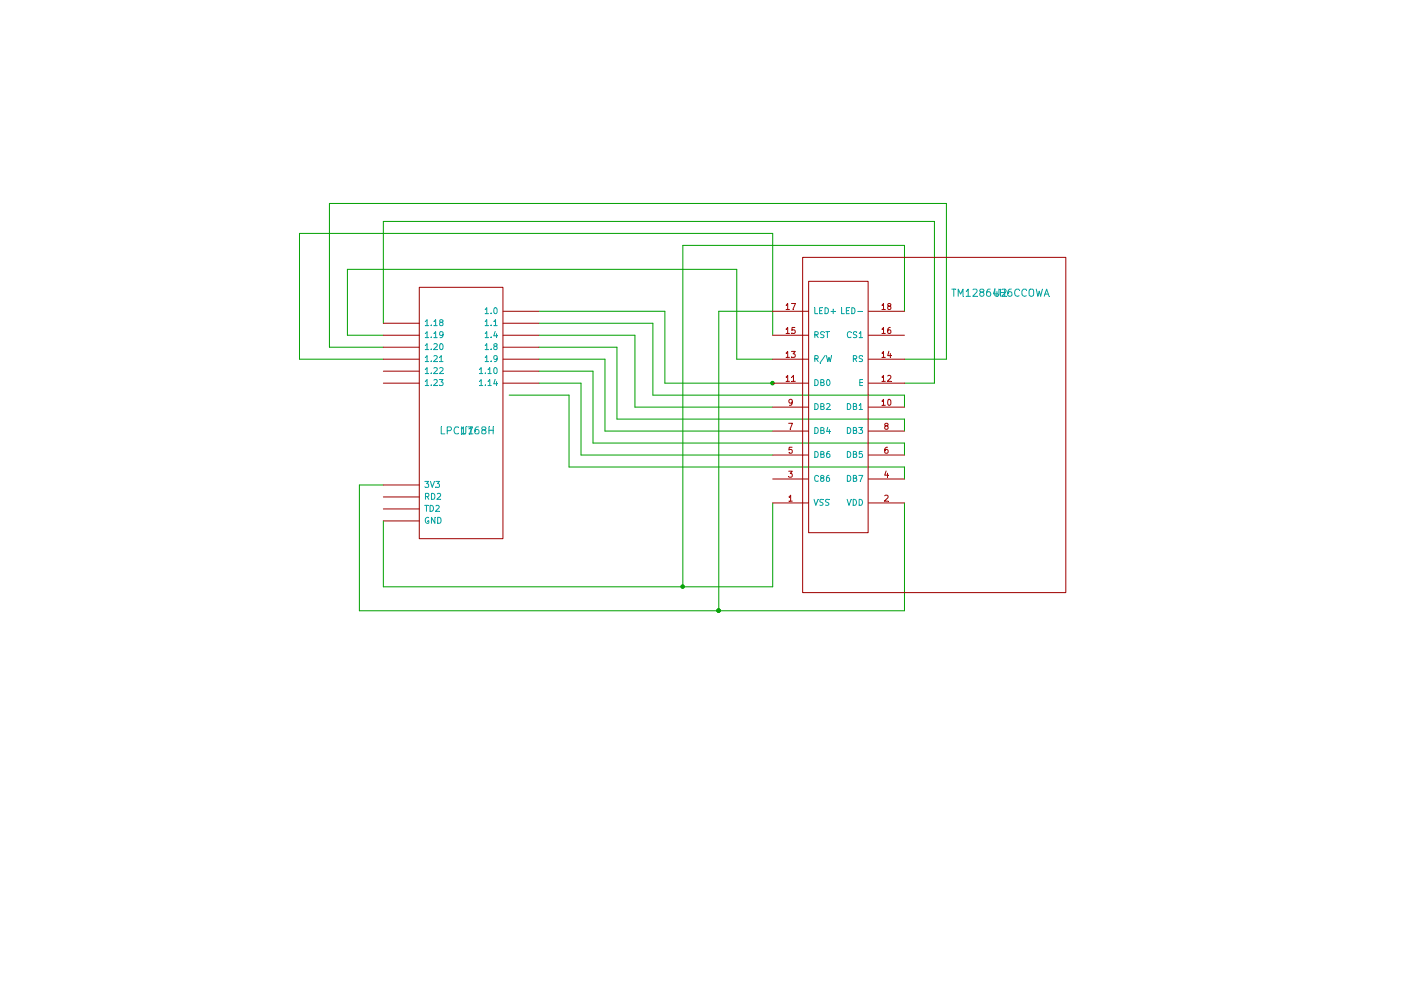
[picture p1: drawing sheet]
EESchema Schematic File Version 2  date 6/17/2011 10:41:03 PM
LIBS:power
LIBS:device
LIBS:transistors
LIBS:conn
LIBS:linear
LIBS:regul
LIBS:74xx
LIBS:cmos4000
LIBS:adc-dac
LIBS:memory
LIBS:xilinx
LIBS:special
LIBS:microcontrollers
LIBS:dsp
LIBS:microchip
LIBS:analog_switches
LIBS:motorola
LIBS:texas
LIBS:intel
LIBS:audio
LIBS:interface
LIBS:digital-audio
LIBS:philips
LIBS:display
LIBS:cypress
LIBS:siliconi
LIBS:opto
LIBS:atmel
LIBS:contrib
LIBS:valves
EELAYER 43  0
EELAYER END
$Descr A4 11700 8267
encoding utf-8
Sheet 1 1
Title ""
Date "17 jun 2011"
Rev ""
Comp ""
Comment1 ""
Comment2 ""
Comment3 ""
Comment4 ""
$EndDescr
Wire Wire Line
	6450 2800 6450 1950
Wire Wire Line
	6450 1950 2500 1950
Wire Wire Line
	2500 1950 2500 3000
Wire Wire Line
	2500 3000 3200 3000
Wire Wire Line
	6450 3000 6150 3000
Wire Wire Line
	6150 3000 6150 2250
Wire Wire Line
	6150 2250 2900 2250
Wire Wire Line
	2900 2250 2900 2800
Wire Wire Line
	2900 2800 3200 2800
Wire Wire Line
	7550 4000 7550 3900
Wire Wire Line
	7550 3900 4750 3900
Wire Wire Line
	4750 3900 4750 3300
Wire Wire Line
	4750 3300 4250 3300
Wire Wire Line
	7550 3800 7550 3700
Wire Wire Line
	7550 3700 4950 3700
Wire Wire Line
	4950 3700 4950 3100
Wire Wire Line
	4950 3100 4500 3100
Wire Wire Line
	7550 3600 7550 3500
Wire Wire Line
	7550 3500 5150 3500
Wire Wire Line
	5150 3500 5150 2900
Wire Wire Line
	5150 2900 4500 2900
Wire Wire Line
	7550 3400 7550 3300
Wire Wire Line
	7550 3300 5450 3300
Wire Wire Line
	5450 3300 5450 2700
Wire Wire Line
	5450 2700 4500 2700
Connection ~ 6450 3200
Connection ~ 6000 5100
Connection ~ 5700 4900
Wire Wire Line
	5700 4900 5700 2050
Wire Wire Line
	5700 2050 7550 2050
Wire Wire Line
	7550 2050 7550 2600
Wire Wire Line
	7550 4200 7550 5100
Wire Wire Line
	7550 5100 3000 5100
Wire Wire Line
	3000 5100 3000 4050
Wire Wire Line
	3000 4050 3200 4050
Wire Wire Line
	6450 4200 6450 4900
Wire Wire Line
	6450 4900 3200 4900
Wire Wire Line
	3200 4900 3200 4350
Wire Wire Line
	6000 5100 6000 2600
Wire Wire Line
	6000 2600 6450 2600
Connection ~ 6000 5100
Wire Wire Line
	4500 2600 5550 2600
Wire Wire Line
	5550 2600 5550 3200
Wire Wire Line
	5550 3200 6450 3200
Wire Wire Line
	4500 2800 5300 2800
Wire Wire Line
	5300 2800 5300 3400
Wire Wire Line
	5300 3400 6450 3400
Wire Wire Line
	4500 3000 5050 3000
Wire Wire Line
	5050 3000 5050 3600
Wire Wire Line
	5050 3600 6450 3600
Wire Wire Line
	4500 3200 4850 3200
Wire Wire Line
	4850 3200 4850 3800
Wire Wire Line
	4850 3800 6450 3800
Wire Wire Line
	3200 2700 3200 1850
Wire Wire Line
	3200 1850 7800 1850
Wire Wire Line
	7800 1850 7800 3200
Wire Wire Line
	7800 3200 7550 3200
Wire Wire Line
	3200 2900 2750 2900
Wire Wire Line
	2750 2900 2750 1700
Wire Wire Line
	2750 1700 7900 1700
Wire Wire Line
	7900 1700 7900 3000
Wire Wire Line
	7900 3000 7550 3000
$Comp
L LPC1768H U1
U 1 1
P 3900 3600
F 0 "U1" H 3900 3600 60  0000 C CNN
F 1 "LPC1768H" H 3900 3600 60  0000 C CNN
	1    3900 3600
	1    0    0    -1  
$EndComp
$Comp
L TM12864H6CCOWA U2
U 1 1
P 7850 3450
F 0 "U2" H 8350 4450 60  0000 C CNN
F 1 "TM12864H6CCOWA" H 8350 4450 60  0000 C CNN
	1    7850 3450
	1    0    0    -1  
$EndComp
$EndSCHEMATC
